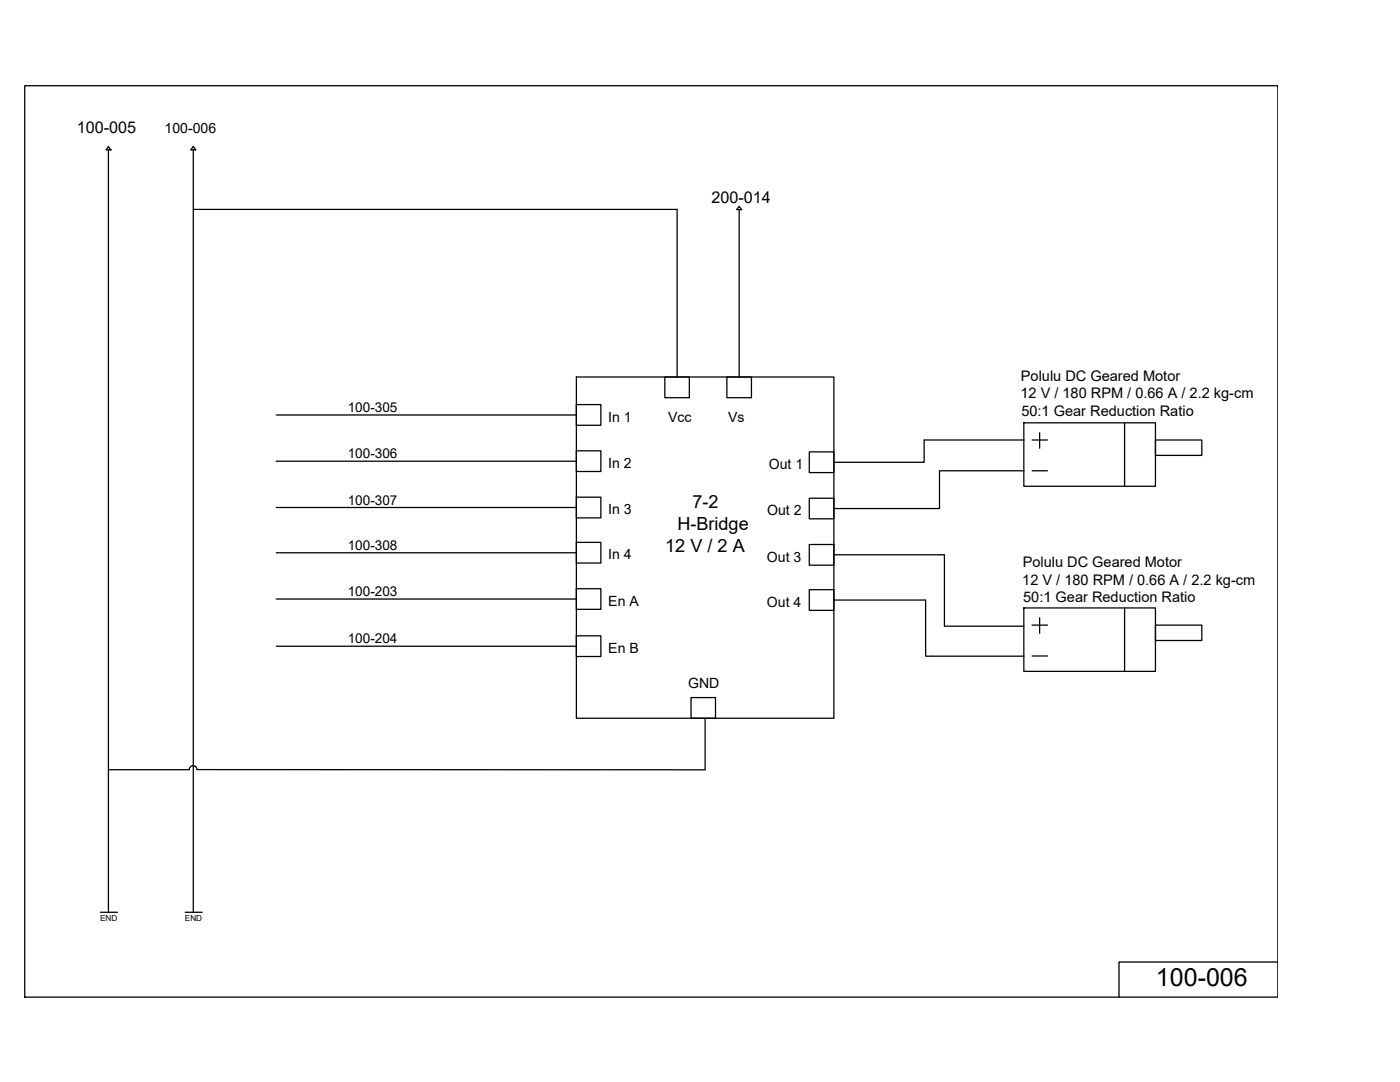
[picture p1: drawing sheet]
<svg xmlns="http://www.w3.org/2000/svg" width="279mm" height="216mm" viewBox="0 0 279 216" stroke-linecap="round" stroke-linejoin="round" font-family="sans-serif">
<!-- layer: 0 -->
<g fill="none" stroke="#000" stroke-width=".25">
<path d="M4.9 17.1h250.1v181.9h-250.1zM21.6 29.3l.5 .6h-.9zM21.6 29.9v152.2M38.6 29.2l.5 .7h-1zM38.6 29.9v152.2M38.6 41.8h96.5v33.4M147.5 41.2l.5 .6h-1zM147.5 41.8v33.4M115 75.2h51.4v68.1h-51.4zM132.7 75.2h4.9v4.2h-4.9zM145.1 75.2h4.9v4.2h-4.9zM55.1 82.8h59.9"/>
<path d="M55.1 92h59.9M115 80.7h4.9v4.2h-4.9zM115 90h4.9v4.1h-4.9zM115 99.2h4.9v4.1h-4.9zM161.5 90.2h4.9v4.1h-4.9zM161.5 99.4h4.9v4.1h-4.9zM204.3 84.4h26.3v12.6h-26.3zM204.3 87.8h-19.9v4.4h-18M204.3 93.9h-16.8v7.6h-21.1M206 93.9h3M206 87.8h3M207.5 86.3v3.1"/>
<path d="M224.4 84.4v12.6M230.6 87.8h9.2v3.1h-9.2zM55.1 101.3h59.9M55.1 110.3h59.9M55.1 119.5h59.9M115 108.2h4.9v4.2h-4.9zM115 117.5h4.9v4.1h-4.9zM161.5 108.6h4.9v4.2h-4.9zM161.5 117.7h4.9v4.1h-4.9zM166.4 110.7h22.1v14.2h15.8M166.4 119.7h18.3v11.2h19.6M55.1 128.9h59.9"/>
<path d="M115 126.9h4.9v4.1h-4.9zM137.9 139.2h4.9v4.1h-4.9zM204.3 121.3h26.3v12.7h-26.3zM206 130.9h3M206 124.7h3M207.5 123.3v3.1M224.4 121.3v12.7M230.6 124.7h9.2v3.1h-9.2zM140.7 143.3v10.3l-101.4-.1a.77 .77 0 0 0-.8-.7 .77 .77 0 0 0-.7 .8h-16.2M20.1 182h3.4M37 182h3.4M255 192h-31.7v7"/>
</g>
<text font-size="5" x="230.7" y="196.8">100-006</text>
<g font-size="3.6">
<text x="138.2" y="101.4">7-2</text>
<text x="135.2" y="105.7">H-Bridge</text>
<text x="132.8" y="110">12 V / 2 A</text>
</g>
<g font-size="3.2">
<text x="15.4" y="26.6">100-005</text>
<text x="142" y="40.5">200-014</text>
</g>
<g font-size="2.9">
<text x="203.7" y="76">Polulu DC Geared Motor</text>
<text x="203.7" y="79.5">12 V / 180 RPM / 0.66 A / 2.2 kg-cm</text>
<text x="203.8" y="83">50:1 Gear Reduction Ratio</text>
<text x="204.1" y="113.2">Polulu DC Geared Motor</text>
<text x="204" y="116.7">12 V / 180 RPM / 0.66 A / 2.2 kg-cm</text>
<text x="204.2" y="120.2">50:1 Gear Reduction Ratio</text>
</g>
<g font-size="2.8">
<text x="32.9" y="26.5">100-006</text>
<text x="121.4" y="84.1">In 1</text>
<text x="133.3" y="84.1">Vcc</text>
<text x="145.3" y="84.1">Vs</text>
<text x="121.4" y="93.4">In 2</text>
<text x="153.4" y="93.6">Out 1</text>
<text x="121.4" y="102.6">In 3</text>
<text x="153.1" y="102.8">Out 2</text>
<text x="121.4" y="111.6">In 4</text>
<text x="153.1" y="112.1">Out 3</text>
<text x="121.4" y="120.9">En A</text>
<text x="153.1" y="121.1">Out 4</text>
<text x="121.4" y="130.3">En B</text>
<text x="137.3" y="137.2">GND</text>
</g>
<g font-size="2.7">
<text x="69.4" y="82.2">100-305</text>
<text x="69.4" y="91.5">100-306</text>
<text x="69.4" y="100.7">100-307</text>
<text x="69.4" y="109.7">100-308</text>
<text x="69.4" y="119">100-203</text>
<text x="69.4" y="128.4">100-204</text>
</g>
<g font-size="1.6">
<text x="20" y="183.8">END</text>
<text x="36.9" y="183.8">END</text>
</g>
</svg>
